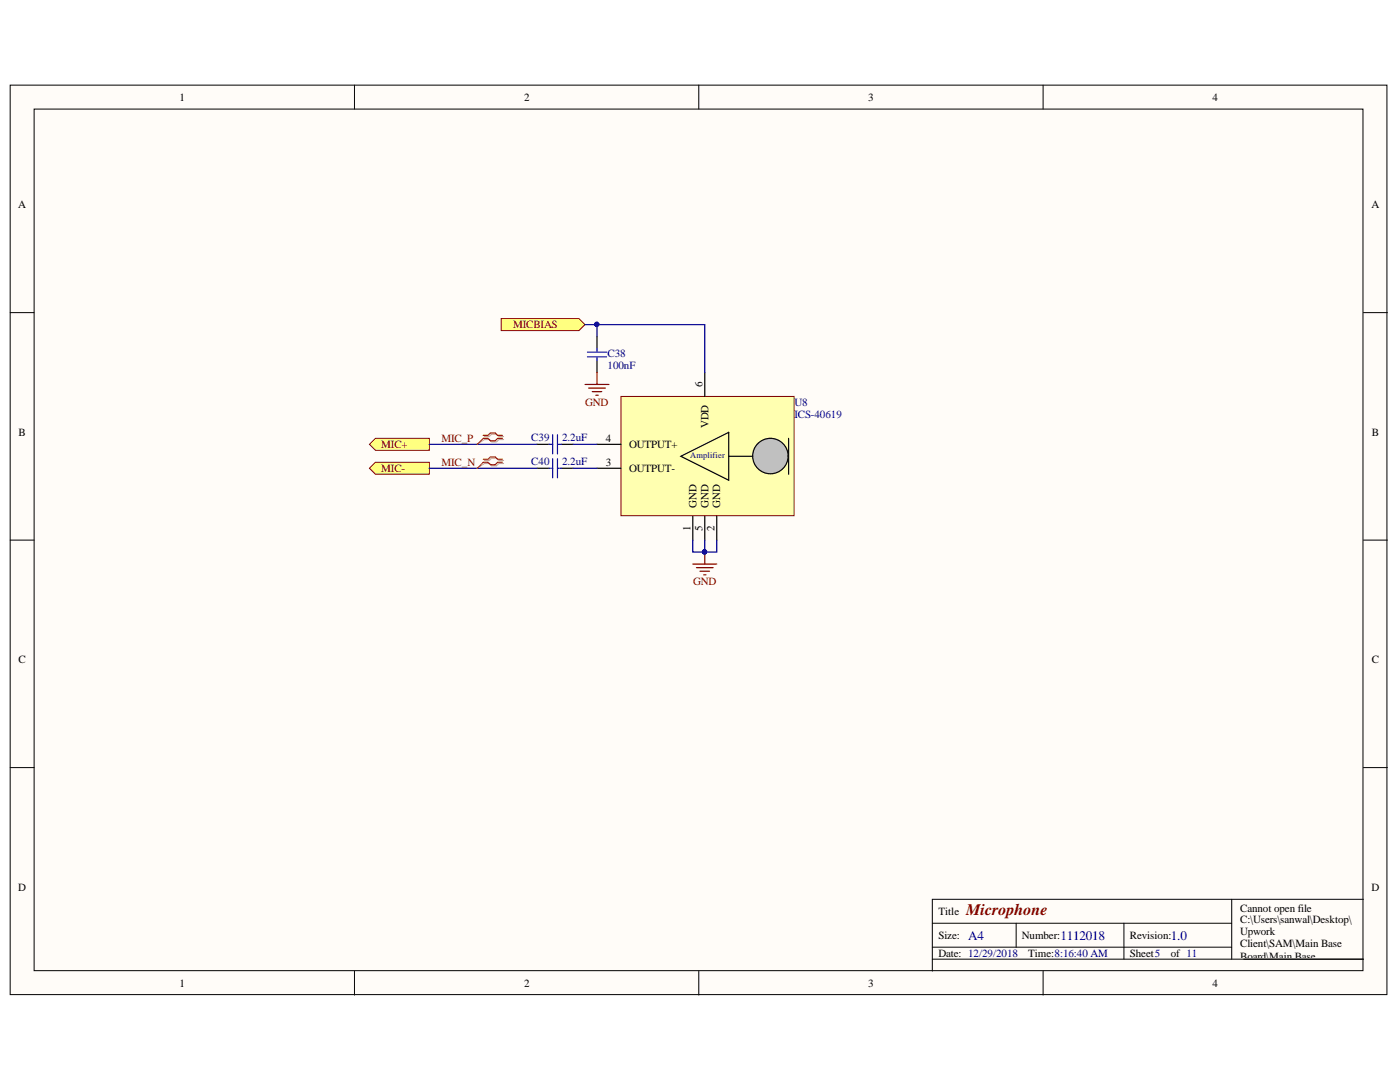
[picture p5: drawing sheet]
<svg xmlns="http://www.w3.org/2000/svg" width="279mm" height="216mm" viewBox="0 0 279 216" stroke-linecap="round" stroke-linejoin="round" font-family="sans-serif">
<g fill="#fffcf8" stroke="#000" stroke-width=".2">
<path d="M2 17h274.8v181.5h-274.8z"/>
<path d="M6.8 21.8h265.2v171.9h-265.2z"/>
</g>
<g fill="none" stroke="#000" stroke-width=".2">
<path d="M70.7 17v4.8M139.5 17v4.8M208.2 17v4.8M2 62.4h4.8M272.1 62.4h4.8M2 107.8h4.8M272.1 107.8h4.8M2 153.2h4.8M272.1 153.2h4.8M245.8 179.4v12M272.1 179.4h-86v14.4M70.7 193.8v4.8"/>
<path d="M139.5 193.8v4.8M186.1 184.2h59.7M186.1 191.4h86M186.1 189h59.7M202.8 184.2v4.8M208.2 193.8v4.8M224.3 184.2v7.2"/>
</g>
<g fill="#ffff80" stroke="#800000" stroke-width=".2">
<path d="M73.7 88.7l1.2-1.2h10.8v2.4h-10.8z" fill-rule="evenodd"/>
<path d="M73.7 93.4l1.2-1.2h10.8v2.4h-10.8z" fill-rule="evenodd"/>
<path d="M100 63.6h15.6l1.2 1.2-1.2 1.2h-15.6z" fill-rule="evenodd"/>
</g>
<path d="M123.9 79.1h34.6v23.8h-34.6z" fill="#ffffb0" stroke="#800000" stroke-width=".2"/>
<path d="M140.7 74.3v4.8M119.1 93.4h4.8M119.1 88.7h4.8M138.3 103v4.8M140.7 103v4.8M143 103v4.8" fill="none" stroke="#000" stroke-width=".24"/>
<circle cx="153.8" cy="91" r="3.5" fill="#c0c0c0" stroke="#000" stroke-width=".24"/>
<path d="M119.1 67.2v2.3M119.1 71.9v2.4M107.2 88.7h2.4M107.2 93.4h2.4M112 88.7h2.4M112 93.4h2.4M135.9 91l9.5-4.7v9.5zM145.4 91h4.8M157.4 87.5v7.1" fill="none" stroke="#000" stroke-width=".24"/>
<path d="M117.2 70.3h3.9M117.2 71.2h3.9M119.1 69.5v.8M119.1 71.2v.7M109.6 88.7h.7M109.6 93.4h.7M110.3 86.7v3.9M110.3 91.5v3.8M111.3 86.7v3.9M111.3 91.5v3.8M111.3 88.7h.7M111.3 93.4h.7" fill="none" stroke="#00f" stroke-width=".24"/>
<path d="M116.8 64.8h23.9v9.5M119.1 64.8v2.4M85.7 93.4h21.5M85.7 88.7h21.5M114.4 93.4h4.7M114.4 88.7h4.7M138.3 107.8v2.4h4.7v-2.4M140.7 107.8v2.4" fill="none" stroke="#000080" stroke-width=".24"/>
<path d="M96.7 91.9h.9l.5-.5h1l.4 .5h1M96.7 92.5h.9l.5 .5h1l.4-.5h1M96.7 87.1h.9l.5-.5h1l.4 .5h1M96.7 87.7h.9l.5 .5h1l.4-.5h1" fill="none" stroke="#d0a19e" stroke-width=".24"/>
<path d="M96.7 92.5l-1.5 .9M96.7 87.7l-1.5 1" fill="none" stroke="#d0a19e" stroke-width=".2"/>
<path d="M96.4 91.6h1l.5-.4h.9l.5 .4h1M96.4 92.2h1l.5 .5h.9l.5-.5h1M96.4 86.9h1l.5-.5h.9l.5 .5h1M96.4 87.5h1l.5 .4h.9l.5-.4h1" fill="none" stroke="#f00" stroke-width=".24"/>
<path d="M96.4 92.2l-1.2 1.2M96.4 87.5l-1.2 1.2" fill="none" stroke="#f00" stroke-width=".2"/>
<path d="M116.8 76.7h4.7M117.5 77.4h3.3M118.2 78.1h1.9M118.9 78.9h.5M119.1 74.3v2.4M138.3 112.6h4.7M139 113.3h3.3M139.7 114h1.9M140.4 114.7h.5M140.7 110.2v2.4" fill="none" stroke="#800000" stroke-width=".24"/>
<g fill="#000080" stroke="#000080" stroke-width=".2">
<circle cx="140.6" cy="110.1" r=".43"/>
<circle cx="119.1" cy="64.7" r=".43"/>
</g>
<text font-size="3.2" fill="#800000" x="192.8" y="182.6">Microphone</text>
<g font-size="2.6" fill="#000080">
<text x="193.2" y="187.5">A4</text>
<text x="211.6" y="187.5">1112018</text>
<text x="233.6" y="187.5">1.0</text>
</g>
<g font-size="2.2">
<text x="35.9" y="20.1">1</text>
<text x="104.6" y="20.1">2</text>
<text x="173.3" y="20.1">3</text>
<text x="242" y="20.1">4</text>
<text x="3.6" y="41.6">A</text>
<text x="273.7" y="41.6">A</text>
<text x="140.2" y="77.2" transform="rotate(-90 140.2 77.2)">6</text>
<text x="3.7" y="87">B</text>
<text x="120.9" y="88.2">4</text>
<text x="125.6" y="89.3">OUTPUT+</text>
<text x="141.4" y="85.5" transform="rotate(-90 141.4 85.5)">VDD</text>
<text x="273.8" y="87">B</text>
<text x="120.9" y="93">3</text>
<text x="125.6" y="94.2">OUTPUT-</text>
<text x="139" y="101.4" transform="rotate(-90 139 101.4)">GND</text>
<text x="141.4" y="101.4" transform="rotate(-90 141.4 101.4)">GND</text>
<text x="143.7" y="101.4" transform="rotate(-90 143.7 101.4)">GND</text>
<text x="137.8" y="106" transform="rotate(-90 137.8 106)">1</text>
<text x="140.2" y="106" transform="rotate(-90 140.2 106)">5</text>
<text x="142.6" y="106" transform="rotate(-90 142.6 106)">2</text>
<text x="3.7" y="132.4">C</text>
<text x="273.8" y="132.4">C</text>
<text x="3.6" y="177.8">D</text>
<text x="273.7" y="177.8">D</text>
<text x="187.3" y="182.6">Title</text>
<text x="247.5" y="181.9">Cannot open file</text>
<text x="247.5" y="184.3">C:\Users\sanwal\Desktop\</text>
<text x="187.3" y="187.3">Size:</text>
<text x="187.3" y="191">Date: 12/29/2018</text>
<text x="204" y="187.3">Number:</text>
<text x="205.2" y="191">Time:8:16:40 AM</text>
<text x="225.5" y="187.3">Revision:</text>
<text x="225.5" y="191">Sheet5</text>
<text x="233.6" y="191">of 11</text>
<text x="247.5" y="186.6">Upwork</text>
<text x="247.5" y="189">Client\SAM\Main Base</text>
<text x="247.5" y="191.5">Board\Main Base</text>
<text x="35.9" y="196.9">1</text>
<text x="104.6" y="196.9">2</text>
<text x="173.3" y="196.9">3</text>
<text x="242" y="196.9">4</text>
<text x="247.5" y="193.8">Board\Main Base</text>
<text x="247.5" y="198.6">Files\Logo.png</text>
</g>
<g font-size="2.2" fill="#800000">
<text x="102.4" y="65.5">MICBIAS</text>
<text x="116.8" y="81.1">GND</text>
<text x="76.1" y="89.3">MIC+</text>
<text x="88.1" y="88.2">MIC_P</text>
<text x="76.1" y="94.2">MIC-</text>
<text x="88.1" y="93">MIC_N</text>
<text x="138.3" y="116.8">GND</text>
</g>
<g font-size="2.2" fill="#000080">
<text x="121.3" y="71.3">C38</text>
<text x="121.3" y="73.6">100nF</text>
<text x="158.5" y="81.1">U8</text>
<text x="158.5" y="83.4">ICS-40619</text>
<text x="106" y="87.9">C39</text>
<text x="112.2" y="87.9">2.2uF</text>
<text x="106" y="92.7">C40</text>
<text x="112.2" y="92.7">2.2uF</text>
</g>
<text font-size="1.7" fill="#000080" x="137.7" y="91.4">Amplifier</text>
</svg>
